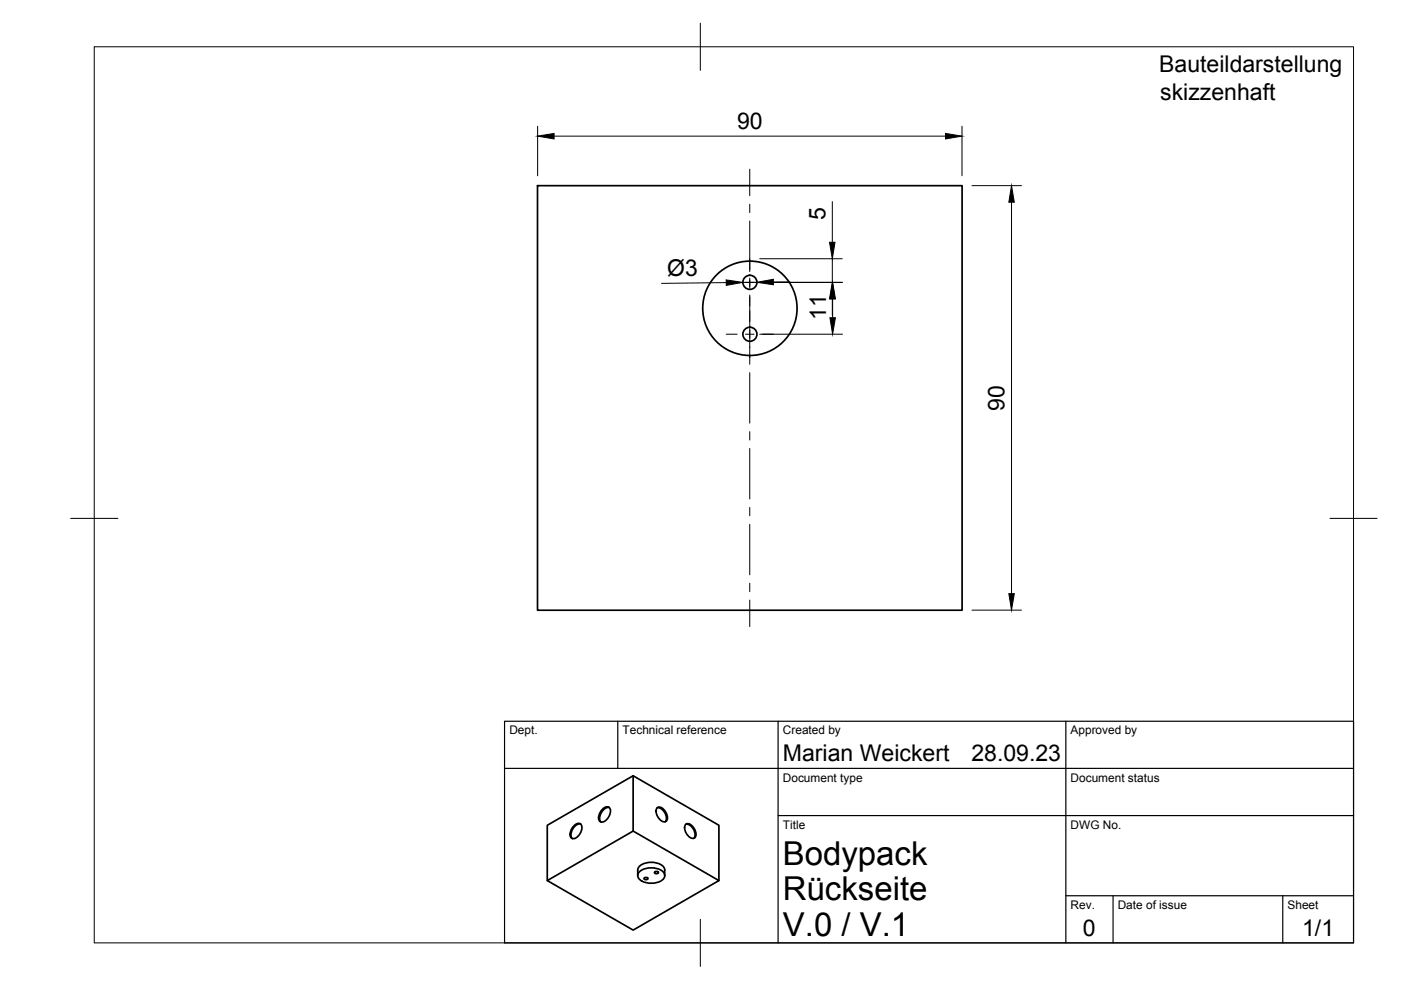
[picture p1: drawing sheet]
<svg xmlns="http://www.w3.org/2000/svg" width="297mm" height="210mm" viewBox="0 0 297 210" stroke-linecap="round" stroke-linejoin="round" font-family="sans-serif">
<!-- layer: Visible -->
<g fill="none" stroke="#000" stroke-width=".36">
<path d="M114 39.4h90v90h-90zM121.7 175a.92 .92 0 0 1 1.6 0 2.34 2.34 0 0 1-1.9 2.8 1.54 1.54 0 0 1 0-2.3zM123.1 174.7a2.19 2.19 0 0 0-1.8 3.1M127.8 171.5a.92 .92 0 0 1 1.6 0 2.34 2.34 0 0 1-2 2.8 1.54 1.54 0 0 1 0-2.4zM129.2 171.2a2.19 2.19 0 0 0-1.8 3.1M134.2 176.2v-11.7l18.2 10.5v11.7M134.2 164.5l-18.2 10.5v11.7M139.3 171.3a1.49 1.49 0 0 1 2 1.1 1.31 1.31 0 0 1-.3 1.8 2.15 2.15 0 0 1-1.7-2.9zM139.3 171.3a2.12 2.12 0 0 1 1.7 2.9M145.4 174.8a1.49 1.49 0 0 1 1.9 1.1 1.31 1.31 0 0 1-.2 1.8 2.15 2.15 0 0 1-1.7-2.9zM145.4 174.8a2.12 2.12 0 0 1 1.7 2.9M116 186.7l18.2-10.5 18.2 10.5-18.2 10.5z"/>
<path d="M135.2 185.6v-1.1a2.53 2.53 0 0 1 2.9-1.7 2.53 2.53 0 0 1 2.8 1.7v1.1M135.6 184.8a3.9 3.9 0 0 1 5.3 .4 1.72 1.72 0 0 1-1.9 2l-.6 .1a3.3 3.3 0 0 1-3.1-1.2v-.9zM136.5 186.2l.6-.2 .3 .3-.6 .2zM138.8 184.9l.5-.1 .3 .3-.5 .1z"/>
<circle cx="159" cy="59.9" r="1.49"/>
<circle cx="159" cy="70.9" r="1.49"/>
<circle cx="159" cy="65.4" r="10"/>
</g>
<!-- layer: BORDER -->
<path d="M20 9.9h267v190h-267zM148.5 4.9v10M15 109.9h10M282 109.9h10M148.5 194.9v10" fill="none" stroke="#000" stroke-width=".21"/>
<!-- layer: TITLEBLOCK -->
<path d="M107 152.9h180v47h-180zM131 152.9v10M165 152.9v47M226 152.9v47M107 162.9h180M165 172.9h122M226 189.9h61M236 189.9v10M272 189.9v10" fill="none" stroke="#000" stroke-width=".25"/>
<!-- layer: Smart Centers -->
<g fill="none" stroke="#000" stroke-width=".21">
<path d="M159 35.9v5.6M154 59.9h2.3M158.1 59.9h1.8M159 43.3v1.8M159 46.9v10.7M159 59v2.1M161.6 59.9h2.4M154 70.9h2.3M158.1 70.9h1.8M159 62.5v14.7M159 79v10.7M161.6 70.9h2.4"/>
<path d="M159 91.5v1.8M159 95.1v10.7M159 107.6v1.8M159 111.2v10.7M159 123.6v1.8M159 127.2v5.7"/>
</g>
<!-- layer: FD_Dimensions -->
<g fill="none" stroke="#000" stroke-width=".21">
<path d="M114 26.8v10.5M117.5 28.9h83M204 26.8v10.5M206.1 39.4h10.5M154 59.9l-13.7 .2M160.5 59.9h-3M161.1 59.9h17.5M161.1 54.9h17.5M167.5 59.8h-3.5M176.5 42.7v8.7M176.5 54.9v5M214.5 42.9v83"/>
<path d="M161.1 70.9h17.5M176.5 63.4v3.5M176.5 63.4v4M206.1 129.4h10.5"/>
</g>
<path d="M114 28.9l3.5-.6v1.2zM200.5 28.3l3.5 .6-3.5 .6zM154 59.3l3.5 .6-3.5 .6zM160.5 59.9l3.5-.7v1.2zM175.9 51.4h1.1l-.5 3.5zM214.5 39.4l.6 3.5h-1.2zM176.5 59.9l.5 3.5h-1.1zM176.5 59.9l.6 3.5h-1.1zM176 67.4h1.1l-.6 3.5zM213.9 125.9h1.2l-.6 3.5z" fill="#000" stroke="#000" stroke-width=".21"/>
<g font-size="7">
<text x="166" y="183.4">Bodypack</text>
<text x="166" y="190.9">Rückseite</text>
<text x="166" y="198.4">V.0 / V.1</text>
</g>
<g font-size="4.9">
<text x="245.8" y="15.3">Bauteildarstellung</text>
<text x="246" y="21.2">skizzenhaft</text>
<text x="156.3" y="27.4">90</text>
<text x="175" y="46.7" transform="rotate(-90 175 46.7)">5</text>
<text x="141.4" y="58.5" transform="rotate(-1 141.4 58.5)">Ø3</text>
<text x="175.1" y="67.9" transform="rotate(-90 175.1 67.9)">11</text>
<text x="213" y="87.1" transform="rotate(-90 213 87.1)">90</text>
<text x="166" y="161.4">Marian Weickert</text>
<text x="206" y="161.4">28.09.23</text>
<text x="229.6" y="198.6">0</text>
<text x="276.1" y="198.6">1/1</text>
</g>
<g font-size="2.5">
<text x="108" y="155.7">Dept.</text>
<text x="132" y="155.7">Technical reference</text>
<text x="166" y="155.7">Created by</text>
<text x="227" y="155.7">Approved by</text>
<text x="166" y="165.7">Document type</text>
<text x="227" y="165.7">Document status</text>
<text x="166" y="175.7">Title</text>
<text x="227" y="175.7">DWG No.</text>
<text x="227" y="192.7">Rev.</text>
<text x="237" y="192.7">Date of issue</text>
<text x="273" y="192.7">Sheet</text>
</g>
</svg>
